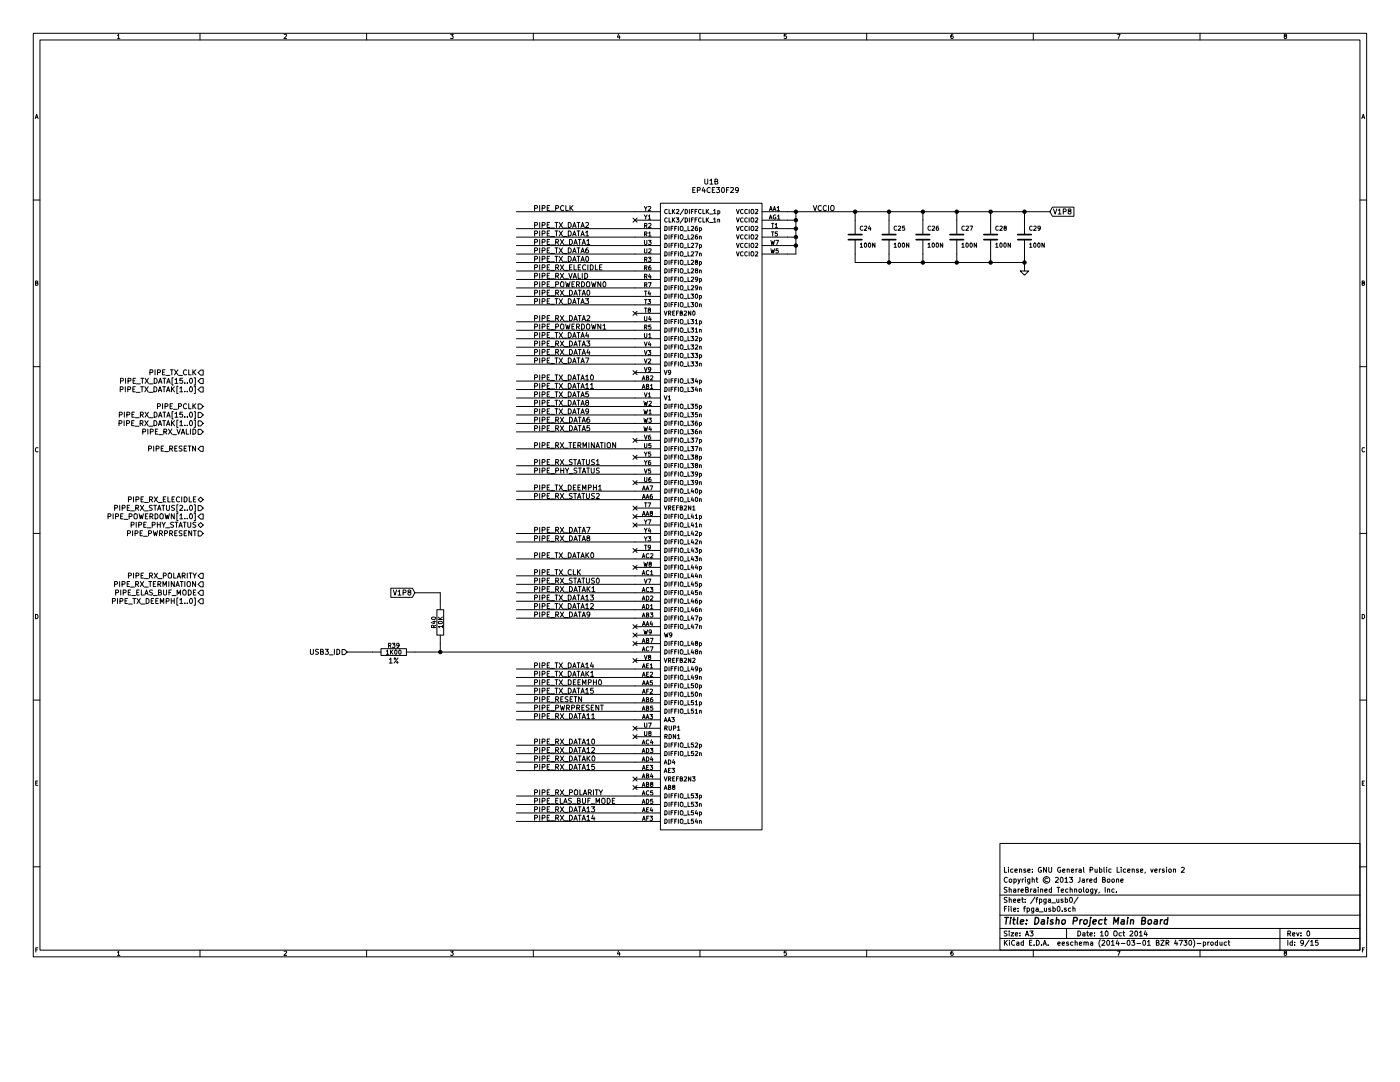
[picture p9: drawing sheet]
EESchema Schematic File Version 2
LIBS:power
LIBS:device
LIBS:transistors
LIBS:conn
LIBS:linear
LIBS:regul
LIBS:contrib
LIBS:ddr2_sdram_sodimm
LIBS:ep4ce30f29
LIBS:tusb1310a
LIBS:samtec_qth-090-d
LIBS:mic5207-bm5
LIBS:quartzcms4_ground
LIBS:lpc11u1x
LIBS:gsg-microusb
LIBS:pnp_sot23
LIBS:si5351c-b
LIBS:usb3_micro_ab
LIBS:usb3_esd_son50-10
LIBS:tps2065c-2
LIBS:tps2113a
LIBS:tps54218
LIBS:hirose_dm3d
LIBS:gsg-ip4220cz6
LIBS:tps27081a
LIBS:74lvc2t45
LIBS:tps62420
LIBS:hole
LIBS:inv1
LIBS:barrel_jack
LIBS:main_board-cache
EELAYER 24 0
EELAYER END
$Descr A3 16535 11693
encoding utf-8
Sheet 9 15
Title "Daisho Project Main Board"
Date "10 Oct 2014"
Rev "0"
Comp "ShareBrained Technology, Inc."
Comment1 "Copyright © 2013 Jared Boone"
Comment2 "License: GNU General Public License, version 2"
Comment3 ""
Comment4 ""
$EndDescr
Connection ~ 5200 7700
Wire Wire Line
	5200 7600 5200 7700
Wire Wire Line
	4900 7700 7500 7700
Wire Wire Line
	6100 9400 7500 9400
Wire Wire Line
	6100 8400 7500 8400
Wire Wire Line
	7500 8100 6100 8100
Wire Wire Line
	7500 5900 6100 5900
Wire Wire Line
	7500 5500 6100 5500
Wire Wire Line
	7500 6900 6100 6900
Wire Wire Line
	7500 5600 6100 5600
Wire Wire Line
	7500 5300 6100 5300
Wire Wire Line
	7500 3900 6100 3900
Connection ~ 12100 2500
Wire Wire Line
	12100 2600 12100 2500
Connection ~ 11300 2500
Wire Wire Line
	11300 2500 11300 2600
Connection ~ 10500 2500
Wire Wire Line
	10500 2500 10500 2600
Connection ~ 10500 3100
Wire Wire Line
	10100 3000 10100 3100
Wire Wire Line
	10100 3100 12100 3100
Connection ~ 11300 3100
Wire Wire Line
	10900 3100 10900 3000
Connection ~ 12100 3100
Wire Wire Line
	11700 3000 11700 3100
Wire Wire Line
	6100 9700 7500 9700
Wire Wire Line
	6100 9100 7500 9100
Wire Wire Line
	6100 8900 7500 8900
Wire Wire Line
	6100 8500 7500 8500
Wire Wire Line
	6100 7300 7500 7300
Wire Wire Line
	6100 6400 7500 6400
Wire Wire Line
	6100 5100 7500 5100
Wire Wire Line
	6100 4200 7500 4200
Wire Wire Line
	6100 3800 7500 3800
Wire Wire Line
	7500 3300 6100 3300
Wire Wire Line
	7500 3100 6100 3100
Wire Wire Line
	7500 4500 6100 4500
Wire Wire Line
	7500 8000 6100 8000
Wire Wire Line
	7500 7200 6100 7200
Wire Wire Line
	7500 6800 6100 6800
Wire Wire Line
	7500 4900 6100 4900
Wire Wire Line
	7500 4700 6100 4700
Wire Wire Line
	7500 4000 6100 4000
Wire Wire Line
	7500 2800 6100 2800
Connection ~ 9400 2900
Wire Wire Line
	9400 2900 9300 2900
Connection ~ 9400 2700
Wire Wire Line
	9400 2700 9300 2700
Connection ~ 9400 2500
Wire Wire Line
	9400 2500 9400 3000
Wire Wire Line
	9400 3000 9300 3000
Wire Wire Line
	9300 2500 12400 2500
Wire Wire Line
	9400 2600 9300 2600
Connection ~ 9400 2600
Wire Wire Line
	9400 2800 9300 2800
Connection ~ 9400 2800
Wire Wire Line
	7500 2500 6100 2500
Wire Wire Line
	7500 2700 6100 2700
Wire Wire Line
	7500 3000 6100 3000
Wire Wire Line
	7500 4300 6100 4300
Wire Wire Line
	7500 4800 6100 4800
Wire Wire Line
	7500 6600 6100 6600
Wire Wire Line
	7500 7100 6100 7100
Wire Wire Line
	7500 7900 6100 7900
Wire Wire Line
	7500 8200 6100 8200
Wire Wire Line
	7500 4600 6100 4600
Wire Wire Line
	7500 3600 6100 3600
Wire Wire Line
	7500 2900 6100 2900
Wire Wire Line
	6100 3500 7500 3500
Wire Wire Line
	6100 4100 7500 4100
Wire Wire Line
	6100 5000 7500 5000
Wire Wire Line
	6100 7000 7500 7000
Wire Wire Line
	6100 8800 7500 8800
Wire Wire Line
	6100 9000 7500 9000
Wire Wire Line
	6100 9600 7500 9600
Wire Wire Line
	12100 3200 12100 3000
Wire Wire Line
	11300 3100 11300 3000
Connection ~ 11700 3100
Wire Wire Line
	10500 3100 10500 3000
Connection ~ 10900 3100
Wire Wire Line
	10100 2500 10100 2600
Connection ~ 10100 2500
Wire Wire Line
	10900 2500 10900 2600
Connection ~ 10900 2500
Wire Wire Line
	11700 2500 11700 2600
Connection ~ 11700 2500
Wire Wire Line
	7500 6300 6100 6300
Wire Wire Line
	7500 3200 6100 3200
Wire Wire Line
	7500 3400 6100 3400
Wire Wire Line
	7500 5800 6100 5800
Wire Wire Line
	6100 8300 7500 8300
Wire Wire Line
	6100 9500 7500 9500
Wire Wire Line
	4100 7700 4400 7700
Wire Wire Line
	4900 7000 5200 7000
Wire Wire Line
	5200 7000 5200 7100
Text GLabel 4900 7000 0    60   Input ~ 0
V1P8
$Comp
L R R40
U 1 1
P 5200 7350
F 0 "R40" V 5280 7350 50  0000 C CNN
F 1 "10K" V 5200 7350 50  0000 C CNN
F 2 "" H 5200 7350 60  0001 C CNN
F 3 "" H 5200 7350 60  0001 C CNN
F 4 "Stackpole" V 5200 7350 60  0001 C CNN "Manufacturer"
F 5 "RMCF0402JT10K0" V 5200 7350 60  0001 C CNN "Part Number"
	1    5200 7350
	-1   0    0    -1  
$EndComp
$Comp
L R R39
U 1 1
P 4650 7700
F 0 "R39" V 4730 7700 50  0000 C CNN
F 1 "1K00" V 4650 7700 50  0000 C CNN
F 2 "" H 4650 7700 60  0001 C CNN
F 3 "" H 4650 7700 60  0001 C CNN
F 4 "Stackpole" V 4650 7700 60  0001 C CNN "Manufacturer"
F 5 "RMCF0402FT1K00" V 4650 7700 60  0001 C CNN "Part Number"
F 6 "1%" V 4550 7700 60  0000 C CNN "Tolerance"
	1    4650 7700
	0    1    -1   0   
$EndComp
Text HLabel 4100 7700 0    60   Input ~ 0
USB3_ID
NoConn ~ 7500 8600
NoConn ~ 7500 8700
NoConn ~ 7500 2600
NoConn ~ 7500 4400
NoConn ~ 7500 5200
NoConn ~ 7500 5400
NoConn ~ 7500 5700
NoConn ~ 7500 6100
NoConn ~ 7500 6200
NoConn ~ 7500 6500
NoConn ~ 7500 6700
NoConn ~ 7500 7400
NoConn ~ 7500 7500
NoConn ~ 7500 7600
NoConn ~ 7500 9300
Text Label 6300 8100 0    60   ~ 0
PIPE_TX_DEEMPH0
Text Label 6300 5800 0    60   ~ 0
PIPE_TX_DEEMPH1
Text Label 6300 9500 0    60   ~ 0
PIPE_ELAS_BUF_MODE
Text Label 6300 5300 0    60   ~ 0
PIPE_RX_TERMINATION
Text Label 6300 9400 0    60   ~ 0
PIPE_RX_POLARITY
Text Label 9600 2500 0    60   ~ 0
VCCIO
Text GLabel 12400 2500 2    60   Input ~ 0
V1P8
Text HLabel 2400 7000 0    60   Output ~ 0
PIPE_ELAS_BUF_MODE
Text HLabel 2400 6900 0    60   Output ~ 0
PIPE_RX_TERMINATION
Text HLabel 2400 6800 0    60   Output ~ 0
PIPE_RX_POLARITY
Text HLabel 2400 7100 0    60   Output ~ 0
PIPE_TX_DEEMPH[1..0]
Text Label 6300 8400 0    60   ~ 0
PIPE_PWRPRESENT
Text Label 6300 5600 0    60   ~ 0
PIPE_PHY_STATUS
Text Label 6300 3400 0    60   ~ 0
PIPE_POWERDOWN0
Text Label 6300 3900 0    60   ~ 0
PIPE_POWERDOWN1
Text Label 6300 6900 0    60   ~ 0
PIPE_RX_STATUS0
Text Label 6300 5500 0    60   ~ 0
PIPE_RX_STATUS1
Text Label 6300 5900 0    60   ~ 0
PIPE_RX_STATUS2
Text Label 6300 3200 0    60   ~ 0
PIPE_RX_ELECIDLE
Text Label 6300 8300 0    60   ~ 0
PIPE_RESETN
$Comp
L GND #PWR0102
U 1 1
P 12100 3200
F 0 "#PWR0102" H 12100 3200 30  0001 C CNN
F 1 "GND" H 12100 3130 30  0001 C CNN
F 2 "" H 12100 3200 60  0001 C CNN
F 3 "" H 12100 3200 60  0001 C CNN
	1    12100 3200
	1    0    0    -1  
$EndComp
$Comp
L C C29
U 1 1
P 12100 2800
F 0 "C29" H 12150 2900 50  0000 L CNN
F 1 "100N" H 12150 2700 50  0000 L CNN
F 2 "" H 12100 2800 60  0001 C CNN
F 3 "" H 12100 2800 60  0001 C CNN
F 4 "Murata" H 12100 2800 60  0001 C CNN "Manufacturer"
F 5 "GRM155R61A104KA01D" H 12100 2800 60  0001 C CNN "Part Number"
	1    12100 2800
	1    0    0    -1  
$EndComp
$Comp
L C C28
U 1 1
P 11700 2800
F 0 "C28" H 11750 2900 50  0000 L CNN
F 1 "100N" H 11750 2700 50  0000 L CNN
F 2 "" H 11700 2800 60  0001 C CNN
F 3 "" H 11700 2800 60  0001 C CNN
F 4 "Murata" H 11700 2800 60  0001 C CNN "Manufacturer"
F 5 "GRM155R61A104KA01D" H 11700 2800 60  0001 C CNN "Part Number"
	1    11700 2800
	1    0    0    -1  
$EndComp
$Comp
L C C27
U 1 1
P 11300 2800
F 0 "C27" H 11350 2900 50  0000 L CNN
F 1 "100N" H 11350 2700 50  0000 L CNN
F 2 "" H 11300 2800 60  0001 C CNN
F 3 "" H 11300 2800 60  0001 C CNN
F 4 "Murata" H 11300 2800 60  0001 C CNN "Manufacturer"
F 5 "GRM155R61A104KA01D" H 11300 2800 60  0001 C CNN "Part Number"
	1    11300 2800
	1    0    0    -1  
$EndComp
$Comp
L C C26
U 1 1
P 10900 2800
F 0 "C26" H 10950 2900 50  0000 L CNN
F 1 "100N" H 10950 2700 50  0000 L CNN
F 2 "" H 10900 2800 60  0001 C CNN
F 3 "" H 10900 2800 60  0001 C CNN
F 4 "Murata" H 10900 2800 60  0001 C CNN "Manufacturer"
F 5 "GRM155R61A104KA01D" H 10900 2800 60  0001 C CNN "Part Number"
	1    10900 2800
	1    0    0    -1  
$EndComp
$Comp
L C C25
U 1 1
P 10500 2800
F 0 "C25" H 10550 2900 50  0000 L CNN
F 1 "100N" H 10550 2700 50  0000 L CNN
F 2 "" H 10500 2800 60  0001 C CNN
F 3 "" H 10500 2800 60  0001 C CNN
F 4 "Murata" H 10500 2800 60  0001 C CNN "Manufacturer"
F 5 "GRM155R61A104KA01D" H 10500 2800 60  0001 C CNN "Part Number"
	1    10500 2800
	1    0    0    -1  
$EndComp
$Comp
L C C24
U 1 1
P 10100 2800
F 0 "C24" H 10150 2900 50  0000 L CNN
F 1 "100N" H 10150 2700 50  0000 L CNN
F 2 "" H 10100 2800 60  0001 C CNN
F 3 "" H 10100 2800 60  0001 C CNN
F 4 "Murata" H 10100 2800 60  0001 C CNN "Manufacturer"
F 5 "GRM155R61A104KA01D" H 10100 2800 60  0001 C CNN "Part Number"
	1    10100 2800
	1    0    0    -1  
$EndComp
$Comp
L EP4CE30F29 U1
U 2 1
P 8400 2200
F 0 "U1" H 8400 2250 60  0000 C CNN
F 1 "EP4CE30F29" H 8450 2150 60  0000 C CNN
F 2 "" H 8400 2200 60  0001 C CNN
F 3 "" H 8400 2200 60  0001 C CNN
	2    8400 2200
	1    0    0    -1  
$EndComp
NoConn ~ 7500 9200
NoConn ~ 7500 7800
NoConn ~ 7500 6000
NoConn ~ 7500 3700
Text HLabel 2400 5300 0    60   Output ~ 0
PIPE_RESETN
Text HLabel 2400 6300 0    60   Input ~ 0
PIPE_PWRPRESENT
Text HLabel 2400 6200 0    60   BiDi ~ 0
PIPE_PHY_STATUS
Text HLabel 2400 6100 0    60   Output ~ 0
PIPE_POWERDOWN[1..0]
Text HLabel 2400 5900 0    60   BiDi ~ 0
PIPE_RX_ELECIDLE
Text HLabel 2400 6000 0    60   Input ~ 0
PIPE_RX_STATUS[2..0]
Text Label 6300 3300 0    60   ~ 0
PIPE_RX_VALID
Text Label 6300 6800 0    60   ~ 0
PIPE_TX_CLK
Text Label 6300 3500 0    60   ~ 0
PIPE_RX_DATA0
Text Label 6300 2900 0    60   ~ 0
PIPE_RX_DATA1
Text Label 6300 3800 0    60   ~ 0
PIPE_RX_DATA2
Text Label 6300 4100 0    60   ~ 0
PIPE_RX_DATA3
Text Label 6300 4200 0    60   ~ 0
PIPE_RX_DATA4
Text Label 6300 5100 0    60   ~ 0
PIPE_RX_DATA5
Text Label 6300 5000 0    60   ~ 0
PIPE_RX_DATA6
Text Label 6300 6300 0    60   ~ 0
PIPE_RX_DATA7
Text Label 6300 6400 0    60   ~ 0
PIPE_RX_DATA8
Text Label 6300 7300 0    60   ~ 0
PIPE_RX_DATA9
Text Label 6300 8800 0    60   ~ 0
PIPE_RX_DATA10
Text Label 6300 8500 0    60   ~ 0
PIPE_RX_DATA11
Text Label 6300 9000 0    60   ~ 0
PIPE_RX_DATAK0
Text Label 6300 7000 0    60   ~ 0
PIPE_RX_DATAK1
Text Label 6300 8900 0    60   ~ 0
PIPE_RX_DATA12
Text Label 6300 9600 0    60   ~ 0
PIPE_RX_DATA13
Text Label 6300 9700 0    60   ~ 0
PIPE_RX_DATA14
Text Label 6300 9100 0    60   ~ 0
PIPE_RX_DATA15
Text Label 6300 8000 0    60   ~ 0
PIPE_TX_DATAK1
Text Label 6300 6600 0    60   ~ 0
PIPE_TX_DATAK0
Text Label 6300 8200 0    60   ~ 0
PIPE_TX_DATA15
Text Label 6300 7900 0    60   ~ 0
PIPE_TX_DATA14
Text Label 6300 7100 0    60   ~ 0
PIPE_TX_DATA13
Text Label 6300 7200 0    60   ~ 0
PIPE_TX_DATA12
Text Label 6300 4600 0    60   ~ 0
PIPE_TX_DATA11
Text Label 6300 4500 0    60   ~ 0
PIPE_TX_DATA10
Text Label 6300 4900 0    60   ~ 0
PIPE_TX_DATA9
Text Label 6300 4800 0    60   ~ 0
PIPE_TX_DATA8
Text Label 6300 3100 0    60   ~ 0
PIPE_TX_DATA0
Text Label 6300 2500 0    60   ~ 0
PIPE_PCLK
Text Label 6300 4300 0    60   ~ 0
PIPE_TX_DATA7
Text Label 6300 3000 0    60   ~ 0
PIPE_TX_DATA6
Text Label 6300 4700 0    60   ~ 0
PIPE_TX_DATA5
Text Label 6300 4000 0    60   ~ 0
PIPE_TX_DATA4
Text Label 6300 3600 0    60   ~ 0
PIPE_TX_DATA3
Text Label 6300 2700 0    60   ~ 0
PIPE_TX_DATA2
Text Label 6300 2800 0    60   ~ 0
PIPE_TX_DATA1
Text HLabel 2400 5100 0    60   Input ~ 0
PIPE_RX_VALID
Text HLabel 2400 5000 0    60   Input ~ 0
PIPE_RX_DATAK[1..0]
Text HLabel 2400 4900 0    60   Input ~ 0
PIPE_RX_DATA[15..0]
Text HLabel 2400 4800 0    60   Input ~ 0
PIPE_PCLK
Text HLabel 2400 4600 0    60   Output ~ 0
PIPE_TX_DATAK[1..0]
Text HLabel 2400 4500 0    60   Output ~ 0
PIPE_TX_DATA[15..0]
Text HLabel 2400 4400 0    60   Output ~ 0
PIPE_TX_CLK
$EndSCHEMATC
